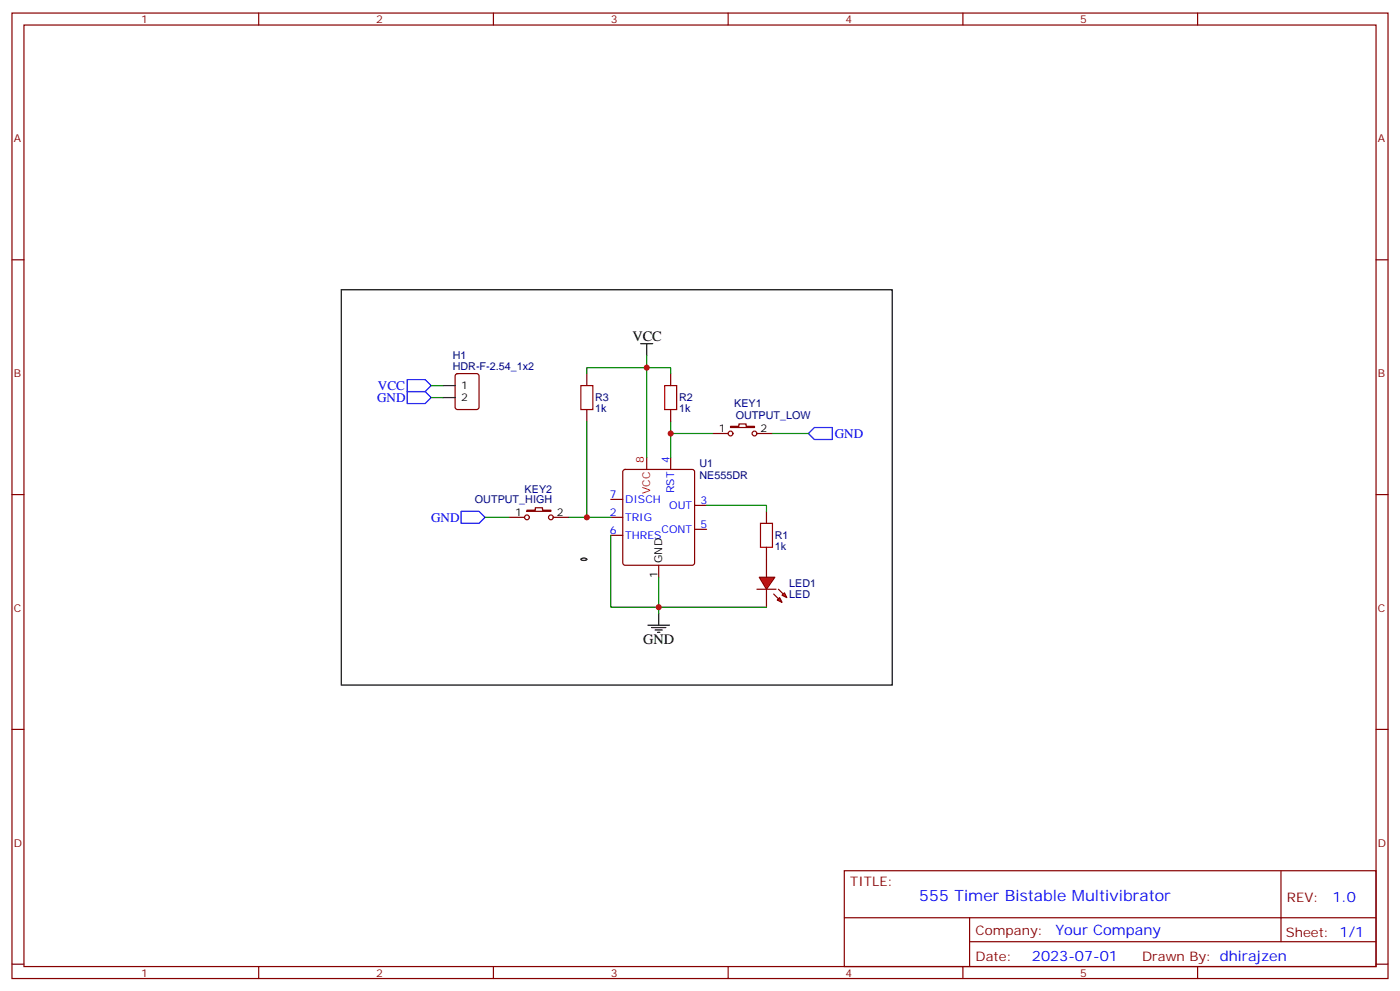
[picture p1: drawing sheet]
<svg xmlns="http://www.w3.org/2000/svg" width="412mm" height="292mm" viewBox="0 0 412 292" stroke-linecap="round" stroke-linejoin="round" font-family="sans-serif">
<g fill="none" stroke="#870000" stroke-width=".35">
<path d="M3.5 3.8h405.4v284.4h-405.4zM7.1 7.4h398.2v277.3h-398.2zM76.2 3.8v3.6M145.3 3.8v3.6M214.5 3.8v3.6M283.6 3.8v3.6M352.8 3.8v3.6M3.5 76.5h3.6M405.3 76.5h3.6M183.7 138.5l.4-.2h19.8l.5 .2 .2 .5v26.8l-.2 .5-.5 .2h-19.8l-.4-.3-.3-.4v-26.8zM190.5 134.7v3.6M197.6 134.7v3.6"/>
<path d="M3.5 145.7h3.6M179.9 147.1h3.5M179.9 157.7h3.5M179.9 152.4h3.5M204.6 155.9h3.5M204.6 148.8h3.5M405.3 145.7h3.6M194 166.5v3.5M3.5 214.8h3.6M405.3 214.8h3.6M248.7 256.4h156.6v28.3h-156.6zM377.3 256.5v20.8"/>
<path d="M248.7 270.3h156.5M285.6 277.3h119.6M285.6 270.3v14.1M3.5 284h3.6M76.2 284.7v3.5M145.3 284.7v3.5M214.5 284.7v3.5M283.6 284.7v3.5M352.8 284.7v3.5M405.3 284h3.6"/>
</g>
<path d="M190.9 184.1h6.3M191.9 184.8h4.2M193 185.5h2.1M193.7 186.2h.7M194 180.6v3.5" fill="none" stroke="#000" stroke-width=".35"/>
<path d="M179.9 157.7v21.1h14.1M194 170v10.6" fill="none" stroke="#008700" stroke-width=".35"/>
<g fill="#f00" stroke="#870000" stroke-width=".35">
<path d="M223.7 170h4.5l-2.4 3.5z"/>
<path d="M223 173.5h5.6z"/>
</g>
<g fill="#870000" stroke="#870000" stroke-width=".35">
<path d="M229.3 173.5l1.4 1.4z"/>
<path d="M227.9 174.9l1.4 1.5z"/>
</g>
<g fill="#f00" stroke="#870000" stroke-width=".35">
<path d="M230.4 175.3l.7-.7 .7 1.4z"/>
<path d="M229 176.7l.7-.7 .7 1.4z"/>
</g>
<g fill="none" stroke="#870000" stroke-width=".35">
<path d="M134.3 110.2l.5-.2h5.6l.7 .5v9.4l-.5 .7h-5.8l-.7-.4v-9.5zM172.9 110v3.6M197.6 110v3.6M172.9 120.6v3.5M197.6 120.6v3.5M209.9 127.7h4.6M215.2 125.6h2.5v-.8h2.1v.8h2.4v.3h-7zM223 127.7h4.5M149.9 152.4h4.6M155.2 150.2h2.5v-.7h2.1v.7h2.5v.4h-7.1zM163 152.4h4.6M225.8 150.6v3.5"/>
<path d="M225.8 161.2v8.8M225.8 173.5v5.3"/>
<circle cx="215.2" cy="127.7" r=".71"/>
<circle cx="222.3" cy="127.7" r=".71"/>
<circle cx="155.2" cy="152.4" r=".71"/>
<circle cx="162.3" cy="152.4" r=".71"/>
</g>
<path d="M171.1 113.6h3.5v7h-3.5zM195.8 113.6h3.5v7h-3.5zM224 154.1h3.5v7.1h-3.5z" fill="none" stroke="#a10000" stroke-width=".35"/>
<path d="M127 113.6h3.5M127 117.1h3.5M172.9 110v-1.7h24.7v1.7M190.5 104.7v30M172.9 124.1v28.3h7M197.6 124.1v10.6M197.6 127.7h12.3M227.5 127.7h10.6M142.9 152.4h7M167.6 152.4h5.3M208.1 148.8h17.7v1.8M194 178.8h31.8" fill="none" stroke="#008700" stroke-width=".35"/>
<path d="M119.9 115.3h5.3l1.8 1.8-1.8 1.8h-5.3zM119.9 111.8h5.3l1.8 1.8-1.8 1.7h-5.3zM238.1 127.7l1.8-1.8h5.3v3.5h-5.3zM135.8 150.6h5.3l1.8 1.8-1.8 1.7h-5.3z" fill="none" stroke="#00f" stroke-width=".35"/>
<path d="M130.5 113.6h3.6M130.5 117.1h3.6M188.7 101.2h3.6M190.5 101.2v3.5M171.2 164.6l.8-.2 .9 .3a1.28 1.28 0 0 1-1.8 0z" fill="none" stroke="#000" stroke-width=".35"/>
<g fill="#c00">
<circle cx="194" cy="178.8" r=".88"/>
<circle cx="190.5" cy="108.3" r=".88"/>
<circle cx="197.6" cy="127.7" r=".88"/>
<circle cx="172.9" cy="152.4" r=".88"/>
</g>
<path d="M100.5 85.3h162.3v116.5h-162.3z" fill="none" stroke="#000" stroke-width=".35"/>
<text font-size="4.6" fill="#00f" x="270.8" y="265.5">555 Timer Bistable Multivibrator</text>
<g font-size="4.2">
<text x="186.3" y="100.5">VCC</text>
<text x="189.4" y="189.8">GND</text>
</g>
<g font-size="4.2" fill="#00f">
<text x="392.5" y="265.7">1.0</text>
<text x="310.9" y="275.3">Your Company</text>
<text x="304" y="283.1">2023-07-01</text>
</g>
<g font-size="3.9" fill="#00f">
<text x="111.1" y="118.3">GND</text>
<text x="111.3" y="114.8">VCC</text>
<text x="245.9" y="129">GND</text>
<text x="127" y="153.6">GND</text>
</g>
<g font-size="3.9" fill="#800">
<text x="250.5" y="261">TITLE:</text>
<text x="379.1" y="265.7">REV:</text>
<text x="287.4" y="275.2">Company:</text>
<text x="378.7" y="275.8">Sheet: 1/1</text>
<text x="287.4" y="282.9">Date:</text>
<text x="336.4" y="283">Drawn By: dhirajzen</text>
</g>
<g font-size="3.2" fill="#800">
<text x="41.6" y="6.8">1</text>
<text x="110.8" y="6.8">2</text>
<text x="179.9" y="6.8">3</text>
<text x="249.1" y="6.8">4</text>
<text x="318.2" y="6.8">5</text>
<text x="4.1" y="41.9">A</text>
<text x="405.9" y="41.9">A</text>
<text x="4.1" y="111.1">B</text>
<text x="405.9" y="111.1">B</text>
<text x="4.1" y="180.2">C</text>
<text x="405.9" y="180.2">C</text>
<text x="4.1" y="249.4">D</text>
<text x="405.9" y="249.4">D</text>
<text x="41.6" y="287.7">1</text>
<text x="110.8" y="287.7">2</text>
<text x="179.9" y="287.7">3</text>
<text x="249.1" y="287.7">4</text>
<text x="318.2" y="287.7">5</text>
</g>
<g font-size="3.2" fill="#000080">
<text x="133.4" y="105.8">H1</text>
<text x="133.4" y="109">HDR-F-2.54_1x2</text>
<text x="175.3" y="118.2">R3</text>
<text x="200" y="118.2">R2</text>
<text x="216.3" y="120">KEY1</text>
<text x="175.3" y="121.4">1k</text>
<text x="200" y="121.4">1k</text>
<text x="216.7" y="123.5">OUTPUT_LOW</text>
<text x="206" y="137.6">U1</text>
<text x="206" y="141.2">NE555DR</text>
<text x="139.9" y="148.2">OUTPUT_HIGH</text>
<text x="154.5" y="145.3">KEY2</text>
<text x="228.2" y="162">1k</text>
<text x="228.2" y="158.8">R1</text>
<text x="232.5" y="172.9">LED1</text>
<text x="232.5" y="176.1">LED</text>
</g>
<g font-size="3.2">
<text x="135.8" y="114.6">1</text>
<text x="135.8" y="118.1">2</text>
<text x="211.8" y="127.3">1</text>
<text x="224" y="127.3">2</text>
<text x="151.8" y="152">1</text>
<text x="164" y="152">2</text>
<text x="195.1" y="165.8" transform="rotate(-90 195.1 165.8)">GND</text>
<text x="193.7" y="170.3" transform="rotate(-90 193.7 170.3)">1</text>
</g>
<g font-size="3.2" fill="#f00">
<text x="189.7" y="136.4" transform="rotate(-90 189.7 136.4)">8</text>
<text x="191.6" y="145.6" transform="rotate(-90 191.6 145.6)">VCC</text>
</g>
<g font-size="3.2" fill="#00f">
<text x="197.2" y="136.5" transform="rotate(-90 197.2 136.5)">4</text>
<text x="179.7" y="146.7">7</text>
<text x="184.1" y="148.1">DISCH</text>
<text x="197.1" y="149.9">OUT</text>
<text x="198.6" y="145.3" transform="rotate(-90 198.6 145.3)">RST</text>
<text x="206.4" y="148.5">3</text>
<text x="179.7" y="152">2</text>
<text x="184.1" y="153.4">TRIG</text>
<text x="206.4" y="155.5">5</text>
<text x="179.7" y="157.3">6</text>
<text x="184.1" y="158.7">THRES</text>
<text x="194.9" y="157">CONT</text>
</g>
</svg>
